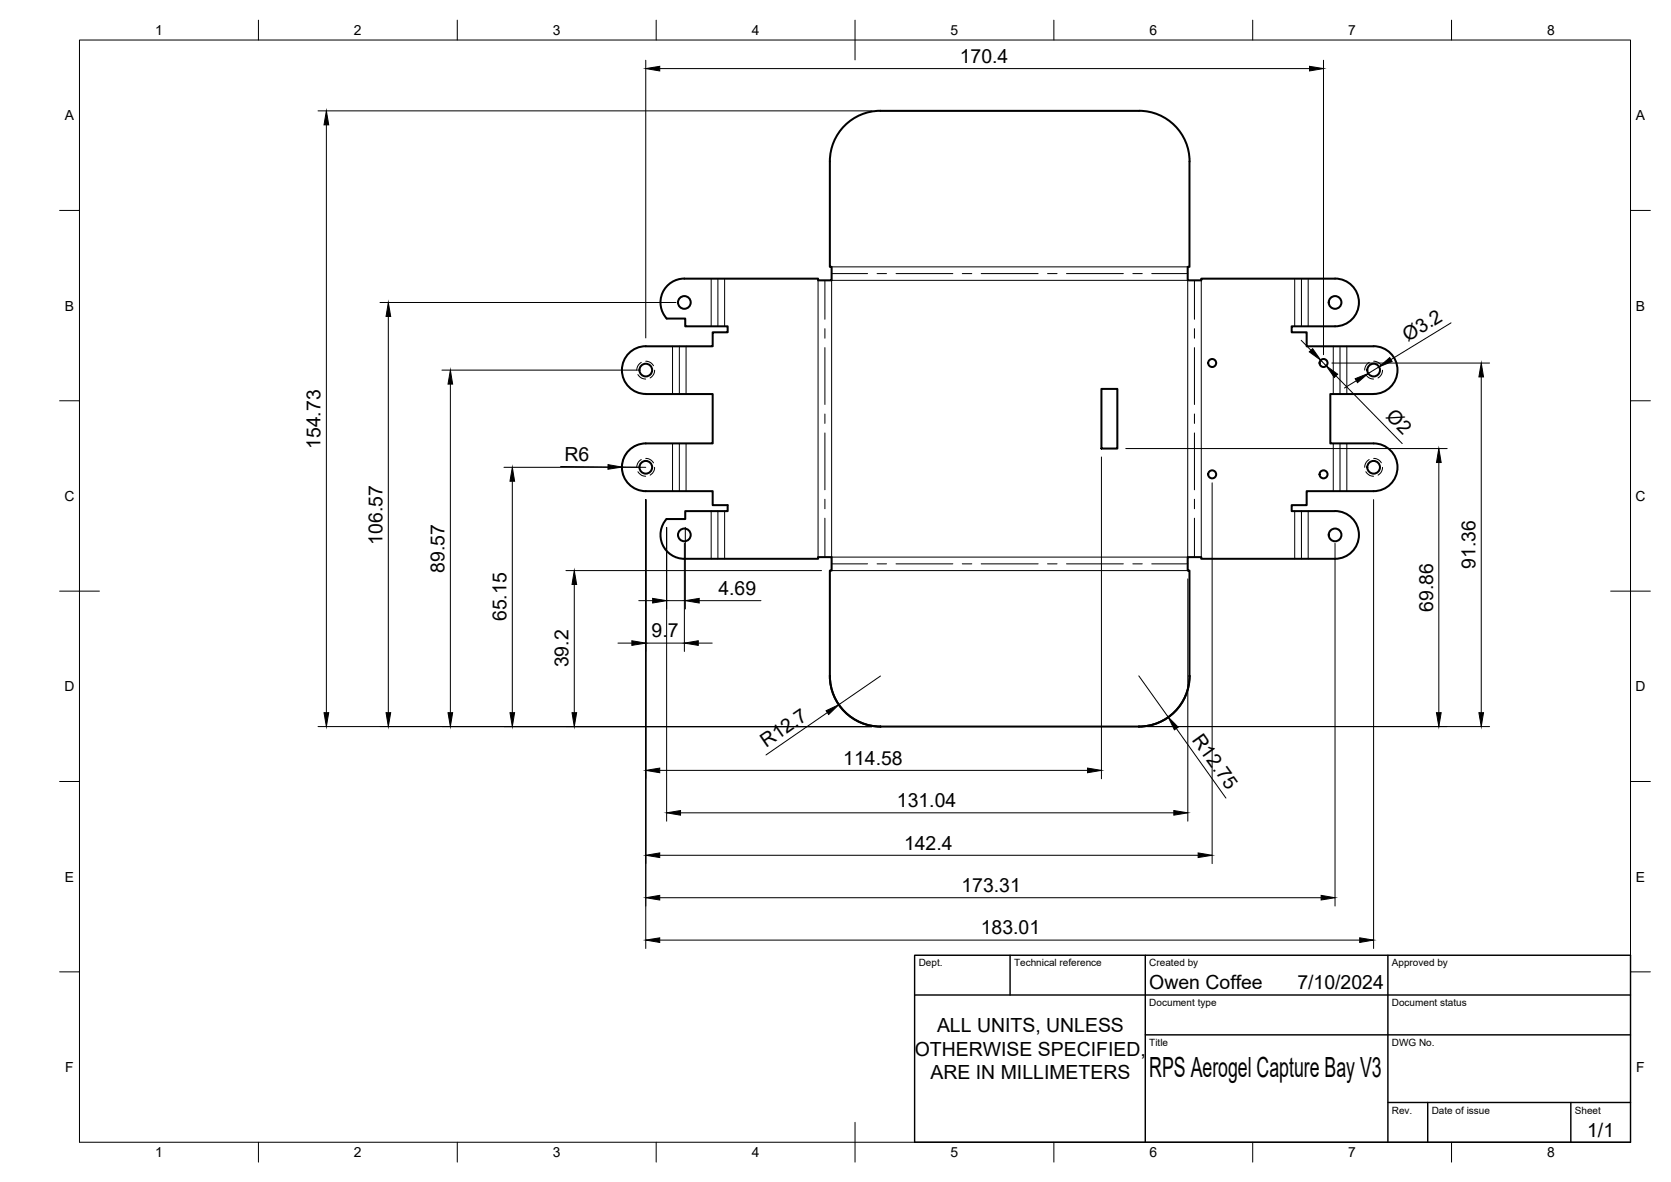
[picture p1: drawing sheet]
<svg xmlns="http://www.w3.org/2000/svg" width="420mm" height="297mm" viewBox="0 0 420 297" stroke-linecap="round" stroke-linejoin="round" font-family="sans-serif">
<!-- layer: Visible -->
<g fill="none" stroke="#000" stroke-width=".51">
<path d="M221.4 27.9l65-.1a12.7 12.7 0 0 1 12.7 12.8v26.5h-.5v3.3h3.4v-.4h33.7a6 6 0 0 1 6 6 6 6 0 0 1-6 6h-10.9v1.5h3.7v3.5h16.9M221.4 27.8a12.7 12.7 0 0 0-12.7 12.8v26.5h.4v3.3h-3.4v-.4h-33.6a6 6 0 0 0-5.5 3.6 6 6 0 0 0 1 6.4M167.6 80.1h4.7v1.9h10.7v1.5h-3.8v3.5h-16.8a6 6 0 0 0-6 6 6 6 0 0 0 6 6h16.8v12.4h-16.8a6 6 0 0 0-6 6 6 6 0 0 0 6 6h16.8v3.5h3.8v1.5h-10.7v2h-4.7a6 6 0 0 0-1 6.5 6 6 0 0 0 5.5 3.5h33.6v-.4h3.4v3.4h-.4v26.4M276.9 97.7h4v15h-4zM345.4 99h-10.9v12.4h10.9M345.4 87a6 6 0 0 1 6 6 6 6 0 0 1-6 6M345.4 111.4a6 6 0 0 1 6 6 6 6 0 0 1-6 6M345.4 123.4h-16.9v3.5h-3.7v1.5h10.9a6 6 0 0 1 6 6 6 6 0 0 1-6 6h-33.7v-.4h-3.4v3.4h.5v26.4M208.7 169.8a12.8 12.8 0 0 0 12.7 12.8 12.7 12.7 0 0 1-12.7-12.8zM299.1 169.8a12.7 12.7 0 0 1-12.7 12.8h-65M299.1 169.8a12.8 12.8 0 0 1-12.7 12.8"/>
<circle cx="172.1" cy="76" r="1.6"/>
<circle cx="335.7" cy="76" r="1.6"/>
<circle cx="162.4" cy="93" r="1.6"/>
<circle cx="304.8" cy="91.2" r="1.01"/>
<circle cx="332.8" cy="91.2" r="1.01"/>
<circle cx="345.4" cy="93" r="1.6"/>
<circle cx="162.4" cy="117.4" r="1.6"/>
<circle cx="304.8" cy="119.2" r="1.01"/>
<circle cx="332.8" cy="119.2" r="1.01"/>
<circle cx="345.4" cy="117.4" r="1.6"/>
<circle cx="172.1" cy="134.4" r="1.6"/>
<circle cx="335.7" cy="134.4" r="1.6"/>
</g>
<!-- layer: Hidden -->
<g fill="none" stroke="#000" stroke-width=".25">
<path d="M160.4 94.1l1 1 .9 .2M161.2 91.1l-.7 .7-.4 1.2M162.4 90.8l1.1 .3 .8 .8M164.6 93l-.2 1.1-.9 .9M343.4 94.1l1 1 1 .2M344.3 91.1l-.8 .7-.4 1.2M345.4 90.8l1.1 .3 .8 .8M347.6 93l-.2 1.1-.9 .9M160.4 118.5l1 1 .9 .2M161.2 115.5l-.7 .7-.4 1.2M162.4 115.2l1.1 .3 .8 .8M164.6 117.4l-.2 1.1-.9 .9"/>
<path d="M343.4 118.5l1 1 1 .2M344.3 115.5l-.8 .7-.4 1.2M345.4 115.2l1.1 .3 .8 .8M347.6 117.4l-.2 1.1-.9 .9"/>
</g>
<!-- layer: Bend Center -->
<g fill="none" stroke="#000" stroke-width=".25">
<path d="M180.5 70v12M207.4 70.4v9.8M209.1 68.8h9M220.5 68.8h2.4M225.3 68.8h14.3M242 68.8h2.3M246.7 68.8h14.3M263.4 68.8h2.4M268.2 68.8h14.2M284.8 68.8h2.4M289.6 68.8h9M300.3 70.4v9.8"/>
<path d="M327.2 70v12M170.8 87v12M207.4 82.6v2.4M207.4 87.4v14.2M300.3 82.6v2.4M300.3 87.4v14.2M336.9 87v12M170.8 111.4v12M207.4 104v2.4M207.4 108.8v14.3M300.3 104v2.4M300.3 108.8v14.3"/>
<path d="M336.9 111.4v12M180.5 128.4v12M207.4 125.5v2.4M207.4 130.2v9.8M300.3 125.5v2.4M300.3 130.2v9.8M327.2 128.4v12M209.1 141.7h9M220.5 141.7h2.4M225.3 141.7h14.3M242 141.7h2.3M246.7 141.7h14.3"/>
<path d="M263.4 141.7h2.4M268.2 141.7h14.2M284.8 141.7h2.4M289.6 141.7h9"/>
</g>
<!-- layer: Visible Narrow -->
<g fill="none" stroke="#000" stroke-width=".25">
<path d="M178.8 70v12M182.2 70v12M205.7 70.4v69.6M209.1 70.4h89.5v69.6h-89.5zM209.1 67.1h89.5M302 70.4v69.6M325.5 70v12M328.9 70v12M169.1 87v12M172.5 87v12M335.2 87v12M338.6 87v12"/>
<path d="M169.1 111.4v12M172.5 111.4v12M335.2 111.4v12M338.6 111.4v12M178.8 128.4v12M182.2 128.4v12M325.5 128.4v12M328.9 128.4v12M209.1 143.4h89.5"/>
</g>
<!-- layer: BORDER -->
<g fill="none" stroke="#000" stroke-width=".25">
<path d="M20 10.1h390v276.9h-390zM65 5.1v5M115 5.1v5M165 5.1v5M215 5.1v10M265 5.1v5M315 5.1v5M365 5.1v5M15 52.9h5M410 52.9h5M15 100.7h5M410 100.7h5"/>
<path d="M15 148.6h10M405 148.6h10M15 196.4h5M410 196.4h5M15 244.2h5M410 244.2h5M65 287v5M115 287v5M165 287v5M215 282.1v9.9M265 287v5M315 287v5"/>
<path d="M365 287v5"/>
</g>
<!-- layer: TITLEBLOCK -->
<path d="M230 240.1h180v46.9h-180zM230 250h180M254 240.1v9.9M288 240.1v46.9M349 240.1v46.9M288 260.1h122M349 277.1h61M359 277.1v9.9M395 277.1v9.9" fill="none" stroke="#000" stroke-width=".36"/>
<!-- layer: FD_Dimensions -->
<g fill="none" stroke="#000" stroke-width=".25">
<path d="M162.4 15.1v69.8M165.9 17.2h163.4M332.8 15.1v74M80 27.9h139.3M82.1 31.4v147.7M95.5 76h74.5M97.6 79.5v99.6M111.1 93h49.2M113.2 96.5v82.6M327.2 85.5l2.4 2.5M332.1 90.5l1.4 1.5M334.9 91.2h39.6"/>
<path d="M335.9 94.5l16.7 17M341 95.7l-2.9 1.8M346.8 92.2l-2.8 1.7M364.8 81.1l-15.1 9.3M372.4 94.7v84.4M126.7 117.4h33.6M140.9 117.2l12 .2M156.4 117.4h6M160.3 111.8a6 6 0 0 0-3.6 7.6M276.9 114.8v80.9M283.1 112.7h80.8M361.8 116.2v62.9"/>
<path d="M128.8 120.9v58.2M162.4 125.5v112.9M167.6 132.5v73.9M172.1 136.5v27.2M172.3 132.5v20.5M304.8 121.3v95.7M335.7 136.5v91.2M345.4 125.5v112.9M142.3 143.4h64.3M144.4 146.9v32.2M160.6 150.9h3.5M167.6 150.9h4.7"/>
<path d="M175.8 150.9h15.5M298.7 145.5v60.9M155.4 161.6h3.5M162.4 161.6h9.7M175.6 161.6h3.5M208 179.1l-15.4 10.6M221.4 169.9l-10.5 7.2M286.3 169.8l7.5 10.4M80 182.6h139.3M165.9 193.6h107.6M288.5 182.6h86M295.8 183.1l12.5 17.5"/>
<path d="M165.9 214.9h135.4M171.1 204.3h124M165.9 236.2h176M165.9 225.6h166.3"/>
</g>
<g fill="#000" stroke="#000" stroke-width=".25">
<path d="M162.4 17.2l3.5-.5v1.1zM329.3 16.7l3.5 .5-3.5 .6zM82.1 27.9l.6 3.5h-1.2zM97.6 76l.6 3.5h-1.1zM113.2 93l.6 3.5h-1.2zM329.2 88.4l.9-.8 2 2.9zM333.5 92l2.8 2-.8 .9zM340.7 95.2l3.3-1.3-2.7 2.3zM346.8 92.2l2.6-2.3 .6 1zM372.4 91.2l.6 3.5h-1.1zM152.9 116.8l3.5 .6-3.5 .5zM361.8 112.7l.6 3.5h-1.2z"/>
<path d="M128.8 117.4l.6 3.5h-1.2zM144.4 143.4l.6 3.5h-1.2zM164.1 150.4l3.5 .5-3.5 .6zM172.3 150.9l3.5-.5v1.1zM81.5 179.1h1.2l-.6 3.5zM97.1 179.1h1.1l-.6 3.5zM112.6 179.1h1.2l-.6 3.5zM128.2 179.1h1.2l-.6 3.5zM143.8 179.1h1.2l-.6 3.5zM158.9 161l3.5 .6-3.5 .6zM172.1 161.6l3.5-.6v1.2zM207.7 178.6l3.2-1.5-2.5 2.5z"/>
<path d="M361.2 179.1h1.2l-.6 3.5zM371.9 179.1h1.1l-.6 3.5zM162.4 193.6l3.5-.6v1.2zM273.5 193l3.4 .6-3.4 .6zM293.8 180.2l2.4 2.5-.9 .7zM162.4 214.9l3.5-.6v1.2zM167.6 204.3l3.5-.6v1.2zM295.1 203.7l3.6 .6-3.6 .6zM301.3 214.3l3.5 .6-3.5 .6zM162.4 236.2l3.5-.5v1.1zM162.4 225.6l3.5-.6v1.2zM332.2 225l3.5 .6-3.5 .6z"/>
<path d="M341.9 235.7l3.5 .5-3.5 .6z"/>
</g>
<text font-size="7" x="289" y="270.6">RPS Aerogel Capture Bay V3</text>
<g font-size="4.9">
<text x="241.3" y="15.8">170.4</text>
<text x="354" y="85.9" transform="rotate(-32 354 85.9)">Ø3.2</text>
<text x="348.3" y="104.9" transform="rotate(46 348.3 104.9)">Ø2</text>
<text x="80.6" y="112.9" transform="rotate(-90 80.6 112.9)">154.73</text>
<text x="142" y="115.8" transform="rotate(1 142 115.8)">R6</text>
<text x="96.2" y="136.9" transform="rotate(-90 96.2 136.9)">106.57</text>
<text x="111.8" y="143.9" transform="rotate(-90 111.8 143.9)">89.57</text>
<text x="371" y="143" transform="rotate(-90 371 143)">91.36</text>
<text x="180.6" y="149.5">4.69</text>
<text x="360.3" y="153.8" transform="rotate(-90 360.3 153.8)">69.86</text>
<text x="127.4" y="156.1" transform="rotate(-90 127.4 156.1)">65.15</text>
<text x="163.9" y="160.2">9.7</text>
<text x="142.9" y="167.7" transform="rotate(-90 142.9 167.7)">39.2</text>
<text x="299.6" y="185.9" transform="rotate(54 299.6 185.9)">R12.75</text>
<text x="192.6" y="188" transform="rotate(-35 192.6 188)">R12.7</text>
<text x="212" y="192.1">114.58</text>
<text x="225.5" y="202.8">131.04</text>
<text x="227.3" y="213.5">142.4</text>
<text x="241.7" y="224.1">173.31</text>
<text x="246.6" y="234.8">183.01</text>
<text x="289" y="248.5">Owen Coffee</text>
<text x="326.2" y="248.5">7/10/2024</text>
<text x="235.6" y="259.4">ALL UNITS, UNLESS</text>
<text x="230" y="265.3">OTHERWISE SPECIFIED,</text>
<text x="234" y="271.2">ARE IN MILLIMETERS</text>
<text x="399.1" y="285.7">1/1</text>
</g>
<g font-size="3.5">
<text x="39" y="8.8">1</text>
<text x="89" y="8.8">2</text>
<text x="139" y="8.8">3</text>
<text x="189" y="8.8">4</text>
<text x="239" y="8.8">5</text>
<text x="289" y="8.8">6</text>
<text x="339" y="8.8">7</text>
<text x="389" y="8.8">8</text>
<text x="16.3" y="30.2">A</text>
<text x="411.3" y="30.2">A</text>
<text x="16.3" y="78">B</text>
<text x="411.3" y="78">B</text>
<text x="16.2" y="125.9">C</text>
<text x="411.2" y="125.9">C</text>
<text x="16.2" y="173.7">D</text>
<text x="411.2" y="173.7">D</text>
<text x="16.3" y="221.6">E</text>
<text x="411.3" y="221.6">E</text>
<text x="16.4" y="269.4">F</text>
<text x="411.4" y="269.4">F</text>
<text x="39" y="290.8">1</text>
<text x="89" y="290.8">2</text>
<text x="139" y="290.8">3</text>
<text x="189" y="290.8">4</text>
<text x="239" y="290.8">5</text>
<text x="289" y="290.8">6</text>
<text x="339" y="290.8">7</text>
<text x="389" y="290.8">8</text>
</g>
<g font-size="2.5">
<text x="231" y="242.9">Dept.</text>
<text x="255" y="242.9">Technical reference</text>
<text x="289" y="242.9">Created by</text>
<text x="350" y="242.9">Approved by</text>
<text x="289" y="252.8">Document type</text>
<text x="350" y="252.8">Document status</text>
<text x="289" y="262.9">Title</text>
<text x="350" y="262.9">DWG No.</text>
<text x="350" y="279.9">Rev.</text>
<text x="360" y="279.9">Date of issue</text>
<text x="396" y="279.9">Sheet</text>
</g>
</svg>
